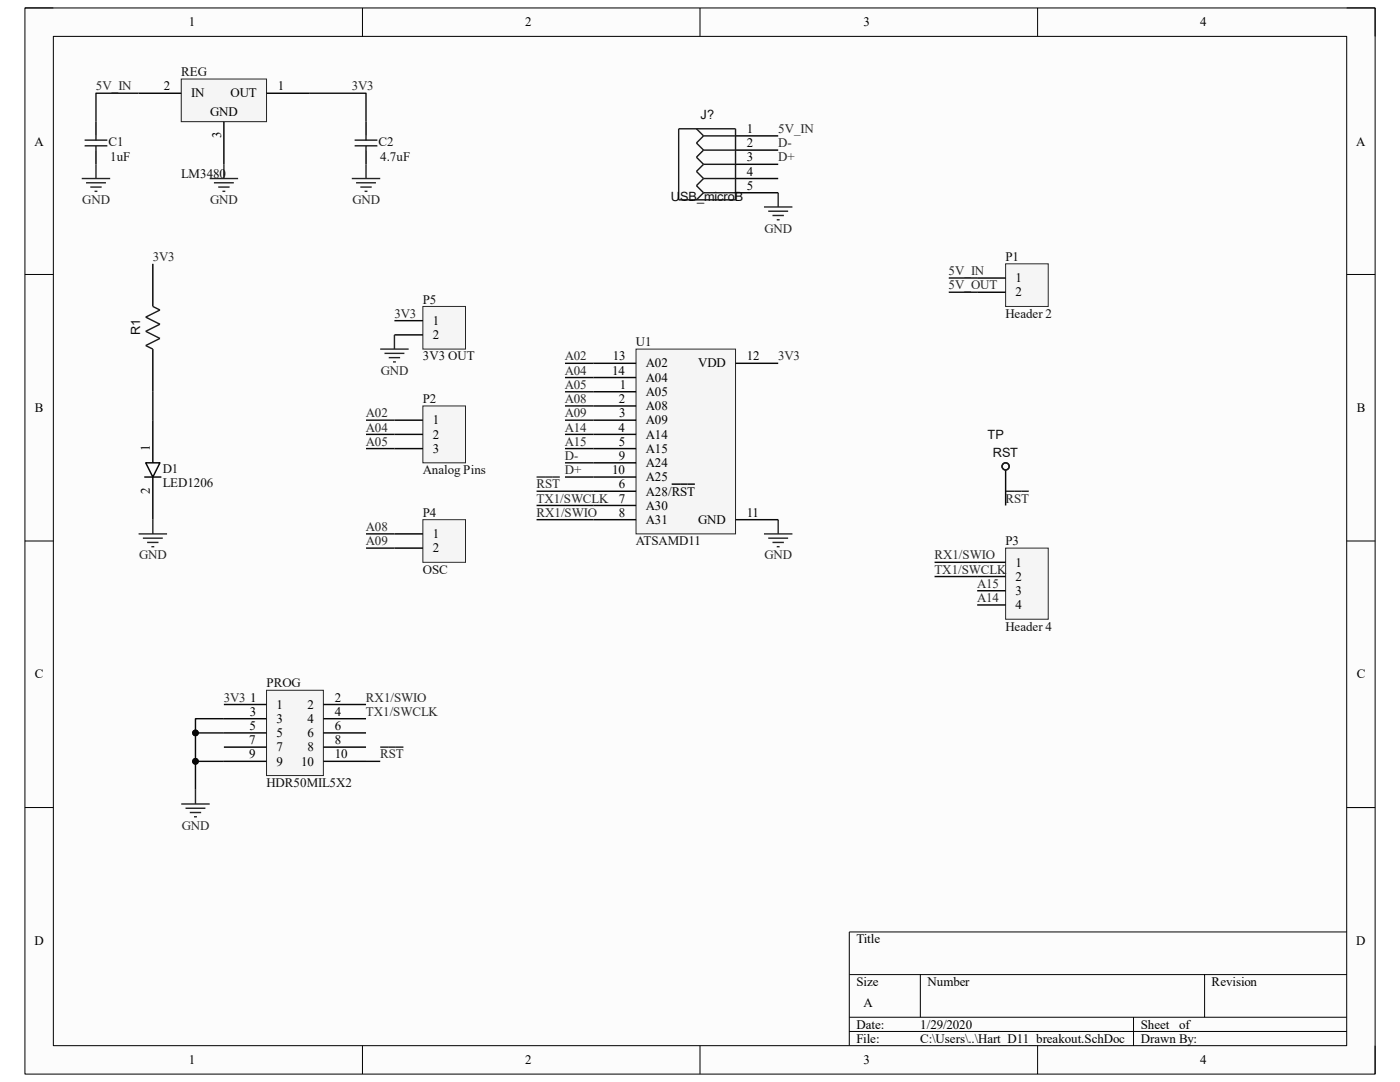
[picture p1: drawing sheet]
<svg xmlns="http://www.w3.org/2000/svg" width="279mm" height="216mm" viewBox="0 0 279 216" stroke-linecap="round" stroke-linejoin="round" font-family="sans-serif">
<path d="M5 1.6h269.4v212.7h-269.4z" fill-rule="evenodd" fill="#fcfcfc"/>
<path d="M5 1.6h269.4v212.7h-269.4z" fill="none" stroke="#000" stroke-width=".2"/>
<path d="M10.6 7.3h258.2v201.4h-258.2z" fill-rule="evenodd" fill="#fcfcfc"/>
<g fill="none" stroke="#000" stroke-width=".2">
<path d="M5 1.6h5.6M10.6 7.3h258.2v201.4h-258.2zM72.3 1.6v5.7M139.7 1.6v5.7M207.1 1.6v5.7M268.8 1.6h5.6v5.7M5 54.8h5.6M268.8 54.8h5.6M5 107.9h5.6M268.8 107.9h5.6M5 161.1h5.6M268.8 161.1h5.6"/>
<path d="M169.5 194.5h99.3M183.7 194.5v8.5M240.4 194.5v8.5M268.8 186h-99.3v22.7M72.3 208.7v5.6M139.7 208.7v5.6M169.5 203h99.3M169.5 205.8h99.3M207.1 208.7v5.6M226.2 203v5.7M274.4 208.7v5.6"/>
</g>
<path d="M200.7 52.6h8.5v8.6h-8.5z" fill-rule="evenodd" fill="#f5f5f5"/>
<path d="M200.7 52.6h8.5v8.6h-8.5z" fill="none" stroke="#262626" stroke-width=".2"/>
<path d="M195 55.5h5.7M195 58.3h5.7" fill="none" stroke="#000" stroke-width=".29"/>
<path d="M41.8 35.6h5.7M42.7 36.5h4M43.5 37.3h2.3M44.4 38.2h.6M44.7 32.8v2.8" fill="none" stroke="#262626" stroke-width=".28"/>
<path d="M152.5 106.5h5.6M153.3 107.4h4M154.2 108.2h2.2M155 109.1h.6M155.3 103.7v2.8" fill="none" stroke="#262626" stroke-width=".29"/>
<path d="M84.4 81h8.5v11.4h-8.5z" fill-rule="evenodd" fill="#f5f5f5"/>
<path d="M84.4 81h8.5v11.4h-8.5z" fill="none" stroke="#262626" stroke-width=".2"/>
<path d="M78.7 83.8h5.7" fill="none" stroke="#000" stroke-width=".28"/>
<path d="M78.7 86.7h5.7M78.7 89.5h5.7" fill="none" stroke="#000" stroke-width=".29"/>
<path d="M84.4 103.7h8.5v8.5h-8.5z" fill-rule="evenodd" fill="#f5f5f5"/>
<path d="M84.4 103.7h8.5v8.5h-8.5z" fill="none" stroke="#262626" stroke-width=".2"/>
<path d="M78.7 106.5h5.7M78.7 109.4h5.7" fill="none" stroke="#000" stroke-width=".29"/>
<path d="M84.4 61.2h8.5v8.5h-8.5z" fill-rule="evenodd" fill="#f5f5f5"/>
<path d="M84.4 61.2h8.5v8.5h-8.5z" fill="none" stroke="#262626" stroke-width=".2"/>
<path d="M78.7 64h5.7M78.7 66.8h5.7" fill="none" stroke="#000" stroke-width=".28"/>
<path d="M75.9 69.7h5.7M76.7 70.5h4M77.6 71.4h2.3M78.4 72.2h.6M78.7 66.8v2.9" fill="none" stroke="#262626" stroke-width=".28"/>
<path d="M126.9 69.7h19.9v36.8h-19.9z" fill-rule="evenodd" fill="#f5f5f5"/>
<path d="M126.9 69.7h19.9v36.8h-19.9z" fill="none" stroke="#262626" stroke-width=".2"/>
<g fill="none" stroke="#000" stroke-width=".29">
<path d="M118.4 78.2h8.5M118.4 72.5h8.5M118.4 75.3h8.5M146.8 72.5h8.5M118.4 81h8.5M118.4 83.8h8.5M118.4 86.7h8.5M118.4 89.5h8.5M118.4 98h8.5M118.4 92.4h8.5M118.4 95.2h8.5M134 96.6h4.7"/>
<path d="M118.4 100.9h8.5M118.4 103.7h8.5M146.8 103.7h8.5"/>
</g>
<path d="M200.7 109.4h8.5v14.2h-8.5z" fill-rule="evenodd" fill="#f5f5f5"/>
<path d="M200.7 109.4h8.5v14.2h-8.5z" fill="none" stroke="#262626" stroke-width=".2"/>
<path d="M195 112.2h5.7M195 115h5.7M195 117.9h5.7M195 120.7h5.7" fill="none" stroke="#000" stroke-width=".29"/>
<path d="M53.2 137.7h11.3v17.1h-11.3z" fill-rule="evenodd" fill="#f5f5f5"/>
<path d="M53.2 137.7h11.3v17.1h-11.3z" fill="none" stroke="#262626" stroke-width=".2"/>
<g fill="none" stroke="#000" stroke-width=".29">
<path d="M146.8 27.1h8.5M146.8 30h8.5M146.8 32.8h8.5M146.8 35.6h8.5M146.8 38.5h8.5M28.8 95.2h3.4M29.1 92.4h2.8l-1.4 2.8zM30.5 83.8v8.6M30.5 95.2v8.5M200.7 93.8v7.1M44.7 146.2h8.5M44.7 149.1h8.5"/>
<path d="M44.7 151.9h8.5M44.7 140.6h8.5M44.7 143.4h8.5M64.5 146.2h8.5M64.5 149.1h8.5M64.5 151.9h8.5M64.5 140.6h8.5M64.5 143.4h8.5"/>
</g>
<g fill="none" stroke="#262626" stroke-width=".29">
<path d="M155.3 38.5v2.8M152.5 41.3h5.6M153.3 42.1h4M154.2 43h2.2M155 43.9h.6M107.1 95.2h4.6M200.7 98h4.6M27.7 106.5h5.6M28.5 107.4h4M29.4 108.2h2.2M30.2 109.1h.6M30.5 103.7v2.8"/>
<path d="M39 157.6v2.8M75.9 149.1h4.6M36.2 160.4h5.6M37 161.3h4M37.9 162.1h2.2M38.7 163h.6"/>
</g>
<g fill="none" stroke="#1c1c1c" stroke-width=".29">
<path d="M135.4 25.7h11.4v14.2h-11.4zM139 25.7l1.4 1.4M140.4 32.8h6.4M140.4 35.6h6.4M140.4 35.6l-1.4 1.4 1.4 1.5M140.4 32.8l-1.4 1.4 1.4 1.4M140.4 30l-1.4 1.4 1.4 1.4M140.4 27.1l-1.4 1.4 1.4 1.5M140.4 30h6.4M140.4 27.1h6.4M140.4 38.5h6.4M140.4 38.5l-1.4 1.4"/>
<circle cx="200.7" cy="93.1" r=".71"/>
</g>
<path d="M19.2 24.3v2.8M19.2 30v2.8M73 24.3v2.8M73 30v2.8M30.5 52.6v8.6M30.5 69.7v8.5" fill="none" stroke="#000" stroke-width=".28"/>
<path d="M16.9 28h4.5M16.9 29.1h4.5M19.2 27.1v.9M19.2 29.1v.9M70.8 28h4.5M70.8 29.1h4.5M73 27.1v.9M73 29.1v.9M30.5 61.2l1.4 .7-2.8 1.4 2.8 1.4-2.8 1.4 2.8 1.4-2.8 1.5 1.4 .7" fill="none" stroke="#1c1c1c" stroke-width=".28"/>
<path d="M16.3 35.6h5.7M17.2 36.5h3.9M18 37.3h2.3M18.9 38.2h.5M19.2 32.8v2.8M70.2 35.6h5.7M71.1 36.5h3.9M71.9 37.3h2.3M72.8 38.2h.5M73 32.8v2.8" fill="none" stroke="#262626" stroke-width=".28"/>
<path d="M36.2 15.8h17v8.5h-17z" fill-rule="evenodd" fill="#f5f5f5"/>
<path d="M36.2 15.8h17v8.5h-17z" fill="none" stroke="#262626" stroke-width=".2"/>
<path d="M27.7 18.6h8.5M53.2 18.6h8.5M44.7 24.3v8.5" fill="none" stroke="#000" stroke-width=".28"/>
<path d="M27.7 18.6h-8.5v5.7" fill="none" stroke="#0e0e0e" stroke-width=".28"/>
<path d="M39 151.9h5.7" fill="none" stroke="#0e0e0e" stroke-width=".29"/>
<circle cx="39" cy="151.9" r=".57" fill="#0e0e0e"/>
<circle cx="39" cy="151.9" r=".57" fill="none" stroke="#0e0e0e" stroke-width=".2"/>
<path d="M39 146.2h5.7" fill="none" stroke="#0e0e0e" stroke-width=".29"/>
<circle cx="39" cy="146.2" r=".57" fill="#0e0e0e"/>
<circle cx="39" cy="146.2" r=".57" fill="none" stroke="#0e0e0e" stroke-width=".2"/>
<path d="M44.7 143.4h-5.7v14.2" fill="none" stroke="#0e0e0e" stroke-width=".29"/>
<circle cx="39" cy="146.2" r=".57" fill="#0e0e0e"/>
<circle cx="39" cy="146.2" r=".57" fill="none" stroke="#0e0e0e" stroke-width=".2"/>
<circle cx="39" cy="151.9" r=".57" fill="#0e0e0e"/>
<circle cx="39" cy="151.9" r=".57" fill="none" stroke="#0e0e0e" stroke-width=".2"/>
<path d="M61.7 18.6h11.3v5.7M30.5 78.2v5.6M73 83.8h5.7" fill="none" stroke="#0e0e0e" stroke-width=".28"/>
<g fill="none" stroke="#0e0e0e" stroke-width=".29">
<path d="M189.3 58.3h5.7M189.3 55.5h5.7M112.8 78.2h5.6M112.8 75.3h5.6M112.8 72.5h5.6M73 89.5h5.7M73 86.7h5.7M107.1 98h11.3M112.8 89.5h5.6M112.8 86.7h5.6M112.8 95.2h5.6M112.8 92.4h5.6"/>
<path d="M112.8 83.8h5.6M112.8 81h5.6M73 109.4h5.7M73 106.5h5.7M107.1 103.7h11.3M107.1 100.9h11.3M186.5 115h8.5M186.5 112.2h8.5M73 151.9h2.9"/>
</g>
<g font-size="2.6">
<text x="37.7" y="5.2">1</text>
<text x="104.8" y="5.2">2</text>
<text x="172.3" y="5.2">3</text>
<text x="239.5" y="5.2">4</text>
<text x="32.7" y="18">2</text>
<text x="38.1" y="19.4">IN</text>
<text x="42" y="23.2">GND</text>
<text x="46" y="19.4">OUT</text>
<text x="55.5" y="18">1</text>
<text x="6.9" y="29">A</text>
<text x="44.1" y="27.6" transform="rotate(-90 44.1 27.6)">3</text>
<text x="149.1" y="26.5">1</text>
<text x="149.1" y="29.4">2</text>
<text x="270.7" y="29">A</text>
<text x="149.1" y="32.2">3</text>
<text x="149.1" y="35.1">4</text>
<text x="149.1" y="37.9">5</text>
<text x="202.6" y="56.3">1</text>
<text x="202.6" y="59.1">2</text>
<text x="86.4" y="64.8">1</text>
<text x="86.4" y="67.6">2</text>
<text x="122.3" y="71.9">13</text>
<text x="149.1" y="71.9">12</text>
<text x="122.2" y="74.8">14</text>
<text x="123.7" y="77.6">1</text>
<text x="128.9" y="73.3">A02</text>
<text x="128.9" y="76.2">A04</text>
<text x="139.3" y="73.3">VDD</text>
<text x="7" y="82.2">B</text>
<text x="123.5" y="80.4">2</text>
<text x="123.6" y="83.3">3</text>
<text x="128.9" y="79">A05</text>
<text x="128.9" y="81.8">A08</text>
<text x="270.8" y="82.2">B</text>
<text x="86.4" y="84.7">1</text>
<text x="86.4" y="87.5">2</text>
<text x="123.4" y="86.1">4</text>
<text x="123.5" y="88.9">5</text>
<text x="128.9" y="84.7">A09</text>
<text x="128.9" y="87.5">A14</text>
<text x="29.9" y="90.1" transform="rotate(-90 29.9 90.1)">1</text>
<text x="86.4" y="90.3">3</text>
<text x="122.2" y="94.6">10</text>
<text x="123.5" y="91.8">9</text>
<text x="128.9" y="90.3">A15</text>
<text x="128.9" y="93.2">A24</text>
<text x="29.9" y="98.6" transform="rotate(-90 29.9 98.6)">2</text>
<text x="123.5" y="97.5">6</text>
<text x="123.5" y="100.3">7</text>
<text x="128.9" y="98.9">A28/RST</text>
<text x="128.9" y="101.7">A30</text>
<text x="128.9" y="96.1">A25</text>
<text x="86.4" y="107.4">1</text>
<text x="123.5" y="103.1">8</text>
<text x="128.9" y="104.6">A31</text>
<text x="139.3" y="104.6">GND</text>
<text x="149.1" y="103.1">11</text>
<text x="86.4" y="110.2">2</text>
<text x="202.6" y="113.1">1</text>
<text x="202.6" y="115.9">2</text>
<text x="202.6" y="118.7">3</text>
<text x="202.6" y="121.6">4</text>
<text x="7" y="135.4">C</text>
<text x="270.8" y="135.4">C</text>
<text x="49.8" y="142.8">3</text>
<text x="50" y="140">1</text>
<text x="55.2" y="141.4">1</text>
<text x="61.3" y="141.4">2</text>
<text x="66.8" y="140">2</text>
<text x="66.8" y="142.8">4</text>
<text x="49.7" y="148.5">7</text>
<text x="49.8" y="145.7">5</text>
<text x="55.2" y="149.9">7</text>
<text x="55.2" y="144.3">3</text>
<text x="55.2" y="147.1">5</text>
<text x="61.3" y="147.1">6</text>
<text x="61.3" y="144.3">4</text>
<text x="61.4" y="149.9">8</text>
<text x="66.8" y="145.7">6</text>
<text x="66.8" y="148.5">8</text>
<text x="49.7" y="151.3">9</text>
<text x="55.2" y="152.8">9</text>
<text x="60.1" y="152.8">10</text>
<text x="66.8" y="151.3">10</text>
<text x="6.9" y="188.6">D</text>
<text x="170.9" y="188.2">Title</text>
<text x="270.7" y="188.6">D</text>
<text x="170.9" y="196.7">Size</text>
<text x="185.1" y="196.7">Number</text>
<text x="241.8" y="196.7">Revision</text>
<text x="172.3" y="201">A</text>
<text x="170.9" y="205.2">Date:</text>
<text x="170.9" y="208.1">File:</text>
<text x="183.6" y="208.1">C:\Users\..\Hart_D11_breakout.SchDoc</text>
<text x="183.6" y="205.2">1/29/2020</text>
<text x="227.7" y="205.2">Sheet</text>
<text x="227.7" y="208.1">Drawn By:</text>
<text x="235.3" y="205.2">of</text>
<text x="37.7" y="212.3">1</text>
<text x="104.8" y="212.3">2</text>
<text x="172.3" y="212.3">3</text>
<text x="239.5" y="212.3">4</text>
</g>
<g font-size="2.6" fill="#0e0e0e">
<text x="36.2" y="15.2">REG</text>
<text x="21.7" y="29.1">C1</text>
<text x="75.6" y="29.1">C2</text>
<text x="22" y="32.2">1uF</text>
<text x="36.2" y="35.6">LM3480</text>
<text x="75.9" y="32.2">4.7uF</text>
<text x="200.7" y="52.1">P1</text>
<text x="84.4" y="60.6">P5</text>
<text x="200.7" y="63.4">Header 2</text>
<text x="84.4" y="71.9">3V3 OUT</text>
<text x="126.9" y="69.1">U1</text>
<text x="84.4" y="80.4">P2</text>
<text x="32.5" y="94.3">D1</text>
<text x="84.4" y="94.6">Analog Pins</text>
<text x="32.5" y="97.2">LED1206</text>
<text x="84.4" y="103.1">P4</text>
<text x="126.9" y="108.8">ATSAMD11</text>
<text x="200.7" y="108.8">P3</text>
<text x="84.4" y="114.5">OSC</text>
<text x="200.7" y="125.8">Header 4</text>
<text x="53.2" y="137.2">PROG</text>
<text x="53.2" y="157">HDR50MIL5X2</text>
</g>
<g font-size="2.6" fill="#262626">
<text x="19.1" y="18">5V_IN</text>
<text x="70.2" y="18">3V3</text>
<text x="155.3" y="26.5">5V_IN</text>
<text x="155.3" y="29.4">D-</text>
<text x="155.3" y="32.2">D+</text>
<text x="16.4" y="40.7">GND</text>
<text x="42" y="40.7">GND</text>
<text x="70.3" y="40.7">GND</text>
<text x="152.6" y="46.4">GND</text>
<text x="30.5" y="52.1">3V3</text>
<text x="189.3" y="57.7">5V_OUT</text>
<text x="189.3" y="54.9">5V_IN</text>
<text x="78.7" y="63.4">3V3</text>
<text x="112.7" y="71.9">A02</text>
<text x="155.3" y="71.9">3V3</text>
<text x="76" y="74.8">GND</text>
<text x="112.7" y="74.8">A04</text>
<text x="112.7" y="77.6">A05</text>
<text x="73" y="83.3">A02</text>
<text x="112.7" y="80.4">A08</text>
<text x="112.7" y="83.3">A09</text>
<text x="73" y="86.1">A04</text>
<text x="73" y="88.9">A05</text>
<text x="112.7" y="86.1">A14</text>
<text x="112.7" y="88.9">A15</text>
<text x="112.7" y="91.8">D-</text>
<text x="112.7" y="94.6">D+</text>
<text x="107.1" y="100.3">TX1/SWCLK</text>
<text x="107.1" y="97.5">RST</text>
<text x="200.7" y="100.3">RST</text>
<text x="73" y="106">A08</text>
<text x="107.1" y="103.1">RX1/SWIO</text>
<text x="27.8" y="111.6">GND</text>
<text x="73" y="108.8">A09</text>
<text x="152.6" y="111.6">GND</text>
<text x="186.5" y="111.6">RX1/SWIO</text>
<text x="186.5" y="114.5">TX1/SWCLK</text>
<text x="195" y="117.3">A15</text>
<text x="195" y="120.1">A14</text>
<text x="44.7" y="140">3V3</text>
<text x="73" y="140">RX1/SWIO</text>
<text x="73" y="142.8">TX1/SWCLK</text>
<text x="75.9" y="151.3">RST</text>
<text x="36.3" y="165.5">GND</text>
</g>
<g font-size="2.5" fill="#0e0e0e">
<text x="139.8" y="23.8">J?</text>
<text x="133.9" y="40">USB_microB</text>
<text x="27.9" y="66.8" transform="rotate(-90 27.9 66.8)">R1</text>
<text x="197.1" y="87.7">TP</text>
<text x="198.2" y="91.2">RST</text>
</g>
</svg>
